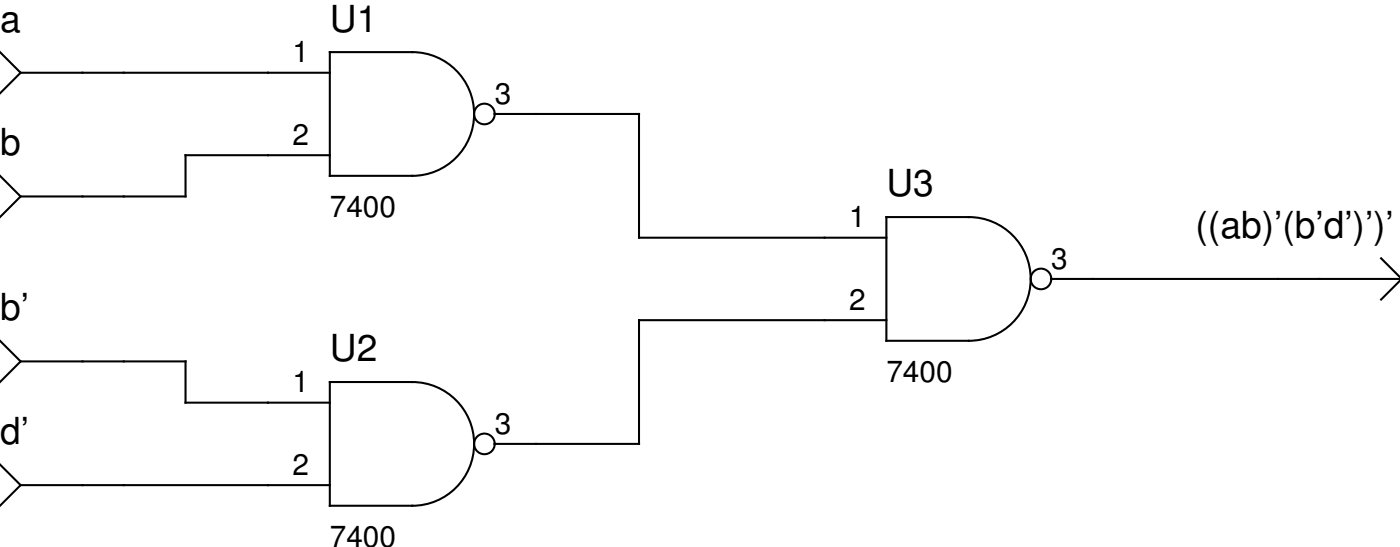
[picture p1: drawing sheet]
<svg xmlns="http://www.w3.org/2000/svg" width="173mm" height="67mm" viewBox="0 0 173 67" stroke-linecap="round" stroke-linejoin="round" font-family="sans-serif">
<g fill="none" stroke="#000" stroke-width=".25">
<path d="M0 6.4l2.5 2.6M2.5 9h38.1M2.5 9l-2.5 2.5M40.6 6.4h10.2a7.6 7.6 0 0 1 7.6 7.6 7.6 7.6 0 0 1-7.6 7.7h-10.2zM40.6 19.1h-17.7v5.1h-20.4M61 14h17.7v15.3h30.5M0 21.7l2.5 2.5M2.5 24.2l-2.5 2.5M109.2 26.7h10.2a7.6 7.6 0 0 1 7.6 7.7 7.6 7.6 0 0 1-7.6 7.6h-10.2zM109.2 39.4h-30.5v15.3h-17.7M129.5 34.4h43.1M170.2 31.8l2.4 2.4"/>
<path d="M172.6 34.5l-2.4 2.4M0 42l2.5 2.5M0 57.2l2.5 2.6M2.5 59.8h38.1M2.5 44.5h20.4v5.1h17.7M2.5 44.5l-2.5 2.6M2.5 59.8l-2.5 2.5M40.6 47.1h10.2a7.6 7.6 0 0 1 7.6 7.6 7.6 7.6 0 0 1-7.6 7.6h-10.2z"/>
<circle cx="59.7" cy="14" r="1.27"/>
<circle cx="128.3" cy="34.4" r="1.27"/>
<circle cx="59.7" cy="54.7" r="1.27"/>
</g>
<g font-size="4.6">
<text x="0" y="3.9">a</text>
<text x="40.6" y="3.9">U1</text>
<text x="0" y="19.1">b</text>
<text x="109.2" y="24.2">U3</text>
<text x="147.3" y="29.3">((ab)’(b’d’)’)’</text>
<text x="0" y="39.4">b’</text>
<text x="40.6" y="44.5">U2</text>
<text x="0" y="54.7">d’</text>
</g>
<g font-size="3.7">
<text x="36.1" y="7.7">1</text>
<text x="36.1" y="17.9">2</text>
<text x="61" y="12.8">3</text>
<text x="40.6" y="26.7">7400</text>
<text x="104.6" y="28">1</text>
<text x="129.5" y="33.1">3</text>
<text x="104.6" y="38.2">2</text>
<text x="109.2" y="47.1">7400</text>
<text x="36.1" y="48.3">1</text>
<text x="61" y="53.4">3</text>
<text x="36.1" y="58.5">2</text>
<text x="40.6" y="67.4">7400</text>
</g>
</svg>
